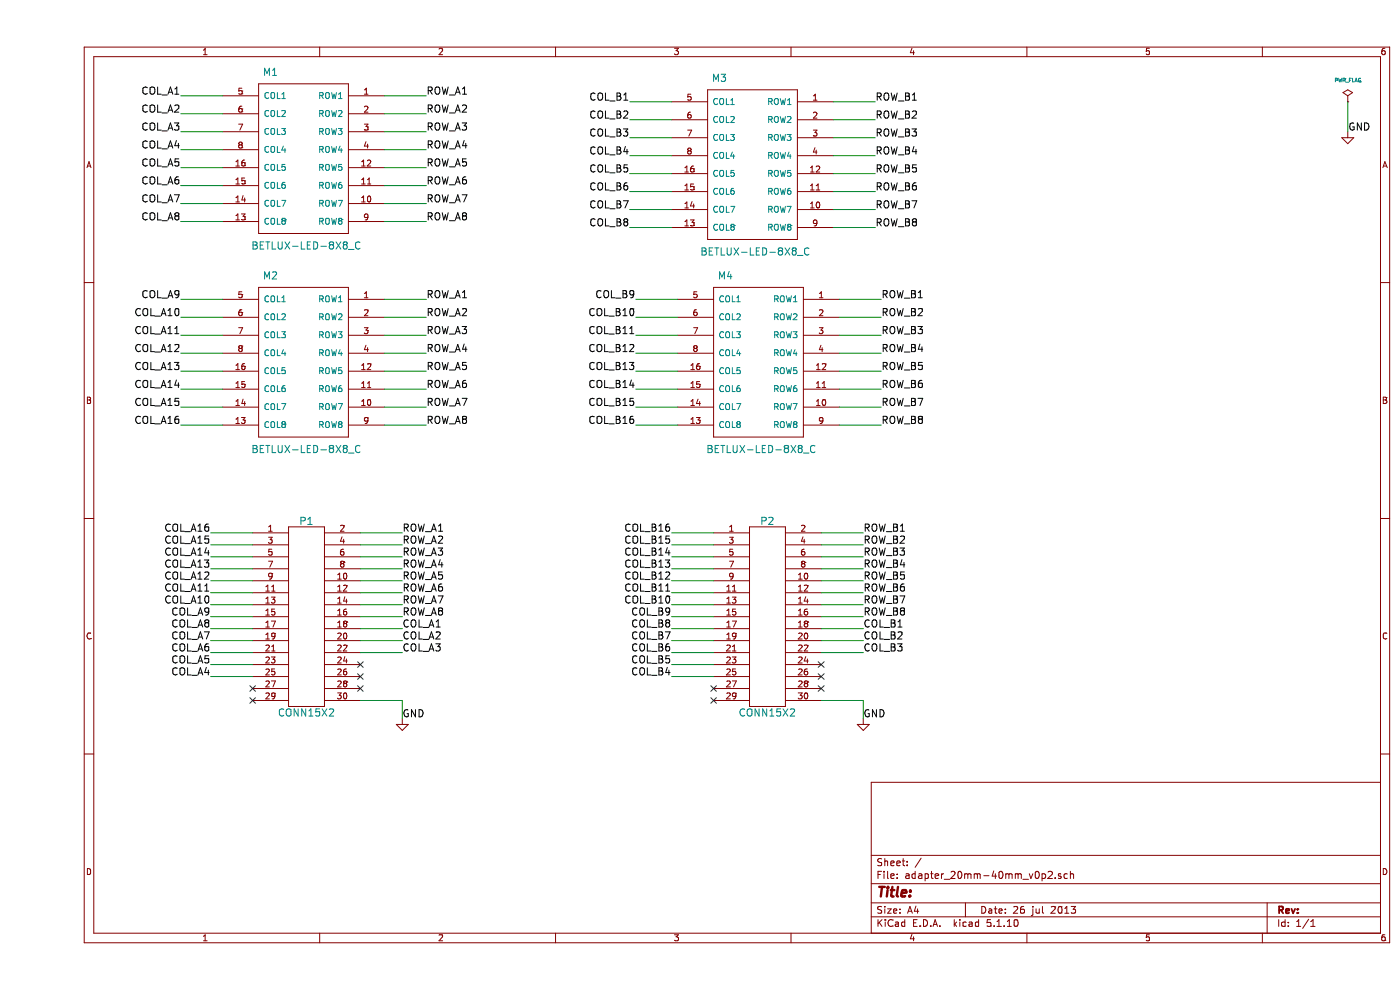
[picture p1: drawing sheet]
EESchema Schematic File Version 4
EELAYER 30 0
EELAYER END
$Descr A4 11693 8268
encoding utf-8
Sheet 1 1
Title ""
Date "26 jul 2013"
Rev ""
Comp ""
Comment1 ""
Comment2 ""
Comment3 ""
Comment4 ""
$EndDescr
Wire Wire Line
	6650 1750 7000 1750
Wire Wire Line
	6650 1450 7000 1450
Wire Wire Line
	6650 1150 7000 1150
Wire Wire Line
	6650 850  7000 850 
Wire Wire Line
	5300 1750 4950 1750
Wire Wire Line
	5300 1450 4950 1450
Wire Wire Line
	5300 1000 4950 1000
Wire Wire Line
	5300 1300 4950 1300
Wire Wire Line
	5300 1150 4950 1150
Wire Wire Line
	5300 850  4950 850 
Wire Wire Line
	5300 1600 4950 1600
Wire Wire Line
	5300 1900 4950 1900
Wire Wire Line
	6650 1000 7000 1000
Wire Wire Line
	6650 1300 7000 1300
Wire Wire Line
	6650 1600 7000 1600
Wire Wire Line
	6650 1900 7000 1900
Text Label 4950 850  2    60   ~ 0
COL_B1
Text Label 4950 1000 2    60   ~ 0
COL_B2
Text Label 4950 1150 2    60   ~ 0
COL_B3
Text Label 4950 1300 2    60   ~ 0
COL_B4
Text Label 4950 1450 2    60   ~ 0
COL_B5
Text Label 4950 1600 2    60   ~ 0
COL_B6
Text Label 4950 1750 2    60   ~ 0
COL_B7
Text Label 4950 1900 2    60   ~ 0
COL_B8
Text Label 7000 850  0    60   ~ 0
ROW_B1
Text Label 7000 1000 0    60   ~ 0
ROW_B2
Text Label 7000 1150 0    60   ~ 0
ROW_B3
Text Label 7000 1300 0    60   ~ 0
ROW_B4
Text Label 7000 1450 0    60   ~ 0
ROW_B5
Text Label 7000 1600 0    60   ~ 0
ROW_B6
Text Label 7000 1750 0    60   ~ 0
ROW_B7
Text Label 7000 1900 0    60   ~ 0
ROW_B8
Text Label 7050 3550 0    60   ~ 0
ROW_B8
Text Label 7050 3400 0    60   ~ 0
ROW_B7
Text Label 7050 3250 0    60   ~ 0
ROW_B6
Text Label 7050 3100 0    60   ~ 0
ROW_B5
Text Label 7050 2950 0    60   ~ 0
ROW_B4
Text Label 7050 2800 0    60   ~ 0
ROW_B3
Text Label 7050 2650 0    60   ~ 0
ROW_B2
Text Label 7050 2500 0    60   ~ 0
ROW_B1
Text Label 5000 3550 2    60   ~ 0
COL_B16
Text Label 5000 3400 2    60   ~ 0
COL_B15
Text Label 5000 3250 2    60   ~ 0
COL_B14
Text Label 5000 3100 2    60   ~ 0
COL_B13
Text Label 5000 2950 2    60   ~ 0
COL_B12
Text Label 5000 2800 2    60   ~ 0
COL_B11
Text Label 5000 2650 2    60   ~ 0
COL_B10
Text Label 5000 2500 2    60   ~ 0
COL_B9
Wire Wire Line
	6700 3550 7050 3550
Wire Wire Line
	6700 3250 7050 3250
Wire Wire Line
	6700 2950 7050 2950
Wire Wire Line
	6700 2650 7050 2650
Wire Wire Line
	5350 3550 5000 3550
Wire Wire Line
	5350 3250 5000 3250
Wire Wire Line
	5350 2500 5000 2500
Wire Wire Line
	5350 2800 5000 2800
Wire Wire Line
	5350 2950 5000 2950
Wire Wire Line
	5350 2650 5000 2650
Wire Wire Line
	5350 3100 5000 3100
Wire Wire Line
	5350 3400 5000 3400
Wire Wire Line
	6700 2500 7050 2500
Wire Wire Line
	6700 2800 7050 2800
Wire Wire Line
	6700 3100 7050 3100
Wire Wire Line
	6700 3400 7050 3400
Wire Wire Line
	2900 3400 3250 3400
Wire Wire Line
	2900 3100 3250 3100
Wire Wire Line
	2900 2800 3250 2800
Wire Wire Line
	2900 2500 3250 2500
Wire Wire Line
	1550 3400 1200 3400
Wire Wire Line
	1550 3100 1200 3100
Wire Wire Line
	1550 2650 1200 2650
Wire Wire Line
	1550 2950 1200 2950
Wire Wire Line
	1550 2800 1200 2800
Wire Wire Line
	1550 2500 1200 2500
Wire Wire Line
	1550 3250 1200 3250
Wire Wire Line
	1550 3550 1200 3550
Wire Wire Line
	2900 2650 3250 2650
Wire Wire Line
	2900 2950 3250 2950
Wire Wire Line
	2900 3250 3250 3250
Wire Wire Line
	2900 3550 3250 3550
Text Label 1200 2500 2    60   ~ 0
COL_A9
Text Label 1200 2650 2    60   ~ 0
COL_A10
Text Label 1200 2800 2    60   ~ 0
COL_A11
Text Label 1200 2950 2    60   ~ 0
COL_A12
Text Label 1200 3100 2    60   ~ 0
COL_A13
Text Label 1200 3250 2    60   ~ 0
COL_A14
Text Label 1200 3400 2    60   ~ 0
COL_A15
Text Label 1200 3550 2    60   ~ 0
COL_A16
Text Label 3250 2500 0    60   ~ 0
ROW_A1
Text Label 3250 2650 0    60   ~ 0
ROW_A2
Text Label 3250 2800 0    60   ~ 0
ROW_A3
Text Label 3250 2950 0    60   ~ 0
ROW_A4
Text Label 3250 3100 0    60   ~ 0
ROW_A5
Text Label 3250 3250 0    60   ~ 0
ROW_A6
Text Label 3250 3400 0    60   ~ 0
ROW_A7
Text Label 3250 3550 0    60   ~ 0
ROW_A8
Text Label 3250 1850 0    60   ~ 0
ROW_A8
Text Label 3250 1700 0    60   ~ 0
ROW_A7
Text Label 3250 1550 0    60   ~ 0
ROW_A6
Text Label 3250 1400 0    60   ~ 0
ROW_A5
Text Label 3250 1250 0    60   ~ 0
ROW_A4
Text Label 3250 1100 0    60   ~ 0
ROW_A3
Text Label 3250 950  0    60   ~ 0
ROW_A2
Text Label 3250 800  0    60   ~ 0
ROW_A1
Text Label 1200 1850 2    60   ~ 0
COL_A8
Text Label 1200 1700 2    60   ~ 0
COL_A7
Text Label 1200 1550 2    60   ~ 0
COL_A6
Text Label 1200 1400 2    60   ~ 0
COL_A5
Text Label 1200 1250 2    60   ~ 0
COL_A4
Text Label 1200 1100 2    60   ~ 0
COL_A3
Text Label 1200 950  2    60   ~ 0
COL_A2
Text Label 1200 800  2    60   ~ 0
COL_A1
Wire Wire Line
	2900 1850 3250 1850
Wire Wire Line
	2900 1550 3250 1550
Wire Wire Line
	2900 1250 3250 1250
Wire Wire Line
	2900 950  3250 950 
Wire Wire Line
	1550 1850 1200 1850
Wire Wire Line
	1550 1550 1200 1550
Wire Wire Line
	1550 800  1200 800 
Wire Wire Line
	1550 1100 1200 1100
Wire Wire Line
	1550 1250 1200 1250
Wire Wire Line
	1550 950  1200 950 
Wire Wire Line
	1550 1400 1200 1400
Wire Wire Line
	1550 1700 1200 1700
Wire Wire Line
	2900 800  3250 800 
Wire Wire Line
	2900 1100 3250 1100
Wire Wire Line
	2900 1400 3250 1400
Wire Wire Line
	2900 1700 3250 1700
Wire Wire Line
	1800 4550 1450 4550
Wire Wire Line
	1800 4750 1450 4750
Wire Wire Line
	1800 5050 1450 5050
Wire Wire Line
	1800 4850 1450 4850
Wire Wire Line
	1800 4950 1450 4950
Wire Wire Line
	1800 5150 1450 5150
Wire Wire Line
	1800 4650 1450 4650
Wire Wire Line
	1800 4450 1450 4450
Text Label 1450 5150 2    60   ~ 0
COL_A9
Text Label 1450 5050 2    60   ~ 0
COL_A10
Text Label 1450 4950 2    60   ~ 0
COL_A11
Text Label 1450 4850 2    60   ~ 0
COL_A12
Text Label 1450 4750 2    60   ~ 0
COL_A13
Text Label 1450 4650 2    60   ~ 0
COL_A14
Text Label 1450 4550 2    60   ~ 0
COL_A15
Text Label 1450 4450 2    60   ~ 0
COL_A16
Text Label 1450 5250 2    60   ~ 0
COL_A8
Text Label 1450 5350 2    60   ~ 0
COL_A7
Text Label 1450 5450 2    60   ~ 0
COL_A6
Text Label 1450 5550 2    60   ~ 0
COL_A5
Text Label 1450 5650 2    60   ~ 0
COL_A4
Text Label 3050 5450 0    60   ~ 0
COL_A3
Text Label 3050 5350 0    60   ~ 0
COL_A2
Text Label 3050 5250 0    60   ~ 0
COL_A1
Wire Wire Line
	1800 5250 1450 5250
Wire Wire Line
	1800 5450 1450 5450
Wire Wire Line
	2700 5250 3050 5250
Wire Wire Line
	2700 5450 3050 5450
Wire Wire Line
	1800 5650 1450 5650
Wire Wire Line
	2700 5350 3050 5350
Wire Wire Line
	1800 5550 1450 5550
Wire Wire Line
	1800 5350 1450 5350
Text Label 3050 5150 0    60   ~ 0
ROW_A8
Text Label 3050 5050 0    60   ~ 0
ROW_A7
Text Label 3050 4950 0    60   ~ 0
ROW_A6
Text Label 3050 4850 0    60   ~ 0
ROW_A5
Text Label 3050 4750 0    60   ~ 0
ROW_A4
Text Label 3050 4650 0    60   ~ 0
ROW_A3
Text Label 3050 4550 0    60   ~ 0
ROW_A2
Text Label 3050 4450 0    60   ~ 0
ROW_A1
Wire Wire Line
	2700 5150 3050 5150
Wire Wire Line
	2700 4950 3050 4950
Wire Wire Line
	2700 4750 3050 4750
Wire Wire Line
	2700 4550 3050 4550
Wire Wire Line
	2700 4450 3050 4450
Wire Wire Line
	2700 4650 3050 4650
Wire Wire Line
	2700 4850 3050 4850
Wire Wire Line
	2700 5050 3050 5050
Wire Wire Line
	5650 5350 5300 5350
Wire Wire Line
	5650 5550 5300 5550
Wire Wire Line
	6550 5350 6900 5350
Wire Wire Line
	5650 5650 5300 5650
Wire Wire Line
	6550 5450 6900 5450
Wire Wire Line
	6550 5250 6900 5250
Wire Wire Line
	5650 5450 5300 5450
Wire Wire Line
	5650 5250 5300 5250
Text Label 6900 5250 0    60   ~ 0
COL_B1
Text Label 6900 5350 0    60   ~ 0
COL_B2
Text Label 6900 5450 0    60   ~ 0
COL_B3
Text Label 5300 5650 2    60   ~ 0
COL_B4
Text Label 5300 5550 2    60   ~ 0
COL_B5
Text Label 5300 5450 2    60   ~ 0
COL_B6
Text Label 5300 5350 2    60   ~ 0
COL_B7
Text Label 5300 5250 2    60   ~ 0
COL_B8
Text Label 5300 4450 2    60   ~ 0
COL_B16
Text Label 5300 4550 2    60   ~ 0
COL_B15
Text Label 5300 4650 2    60   ~ 0
COL_B14
Text Label 5300 4750 2    60   ~ 0
COL_B13
Text Label 5300 4850 2    60   ~ 0
COL_B12
Text Label 5300 4950 2    60   ~ 0
COL_B11
Text Label 5300 5050 2    60   ~ 0
COL_B10
Text Label 5300 5150 2    60   ~ 0
COL_B9
Wire Wire Line
	5650 4450 5300 4450
Wire Wire Line
	5650 4650 5300 4650
Wire Wire Line
	5650 5150 5300 5150
Wire Wire Line
	5650 4950 5300 4950
Wire Wire Line
	5650 4850 5300 4850
Wire Wire Line
	5650 5050 5300 5050
Wire Wire Line
	5650 4750 5300 4750
Wire Wire Line
	5650 4550 5300 4550
Wire Wire Line
	6550 5050 6900 5050
Wire Wire Line
	6550 4850 6900 4850
Wire Wire Line
	6550 4650 6900 4650
Wire Wire Line
	6550 4450 6900 4450
Wire Wire Line
	6550 4550 6900 4550
Wire Wire Line
	6550 4750 6900 4750
Wire Wire Line
	6550 4950 6900 4950
Wire Wire Line
	6550 5150 6900 5150
Text Label 6900 4450 0    60   ~ 0
ROW_B1
Text Label 6900 4550 0    60   ~ 0
ROW_B2
Text Label 6900 4650 0    60   ~ 0
ROW_B3
Text Label 6900 4750 0    60   ~ 0
ROW_B4
Text Label 6900 4850 0    60   ~ 0
ROW_B5
Text Label 6900 4950 0    60   ~ 0
ROW_B6
Text Label 6900 5050 0    60   ~ 0
ROW_B7
Text Label 6900 5150 0    60   ~ 0
ROW_B8
$Comp
L adapter_20mm-40mm_v0p2:BETLUX-LED-8X8_C M1
U 1 1
P 2250 1300
F 0 "M1" H 1950 2000 60  0000 C CNN
F 1 "BETLUX-LED-8X8_C" H 2250 550 60  0000 C CNN
F 2 "" H 2250 1300 60  0000 C CNN
F 3 "" H 2250 1300 60  0000 C CNN
	1    2250 1300
	1    0    0    -1  
$EndComp
$Comp
L adapter_20mm-40mm_v0p2:BETLUX-LED-8X8_C M2
U 1 1
P 2250 3000
F 0 "M2" H 1950 3700 60  0000 C CNN
F 1 "BETLUX-LED-8X8_C" H 2250 2250 60  0000 C CNN
F 2 "" H 2250 3000 60  0000 C CNN
F 3 "" H 2250 3000 60  0000 C CNN
	1    2250 3000
	1    0    0    -1  
$EndComp
$Comp
L adapter_20mm-40mm_v0p2:BETLUX-LED-8X8_C M3
U 1 1
P 6000 1350
F 0 "M3" H 5700 2050 60  0000 C CNN
F 1 "BETLUX-LED-8X8_C" H 6000 600 60  0000 C CNN
F 2 "" H 6000 1350 60  0000 C CNN
F 3 "" H 6000 1350 60  0000 C CNN
	1    6000 1350
	1    0    0    -1  
$EndComp
$Comp
L adapter_20mm-40mm_v0p2:BETLUX-LED-8X8_C M4
U 1 1
P 6050 3000
F 0 "M4" H 5750 3700 60  0000 C CNN
F 1 "BETLUX-LED-8X8_C" H 6050 2250 60  0000 C CNN
F 2 "" H 6050 3000 60  0000 C CNN
F 3 "" H 6050 3000 60  0000 C CNN
	1    6050 3000
	1    0    0    -1  
$EndComp
$Comp
L adapter_20mm-40mm_v0p2:CONN15X2 P1
U 1 1
P 2250 5150
F 0 "P1" H 2250 5950 60  0000 C CNN
F 1 "CONN15X2" H 2250 4350 60  0000 C CNN
F 2 "" H 2600 4550 60  0000 C CNN
F 3 "" H 2600 4550 60  0000 C CNN
	1    2250 5150
	1    0    0    -1  
$EndComp
$Comp
L adapter_20mm-40mm_v0p2:CONN15X2 P2
U 1 1
P 6100 5150
F 0 "P2" H 6100 5950 60  0000 C CNN
F 1 "CONN15X2" H 6100 4350 60  0000 C CNN
F 2 "" H 6450 4550 60  0000 C CNN
F 3 "" H 6450 4550 60  0000 C CNN
	1    6100 5150
	1    0    0    -1  
$EndComp
NoConn ~ 1800 5750
NoConn ~ 1800 5850
NoConn ~ 2700 5750
NoConn ~ 2700 5650
NoConn ~ 2700 5550
NoConn ~ 5650 5750
NoConn ~ 5650 5850
NoConn ~ 6550 5750
NoConn ~ 6550 5650
NoConn ~ 6550 5550
Wire Wire Line
	2700 5850 3050 5850
Wire Wire Line
	3050 5850 3050 6000
Wire Wire Line
	6550 5850 6900 5850
Wire Wire Line
	6900 5850 6900 6000
$Comp
L power:GND #PWR?
U 1 1
P 3050 6000
F 0 "#PWR?" H 3050 6000 30  0001 C CNN
F 1 "GND" H 3050 5930 30  0001 C CNN
F 2 "" H 3050 6000 60  0000 C CNN
F 3 "" H 3050 6000 60  0000 C CNN
	1    3050 6000
	1    0    0    -1  
$EndComp
$Comp
L power:GND #PWR?
U 1 1
P 6900 6000
F 0 "#PWR?" H 6900 6000 30  0001 C CNN
F 1 "GND" H 6900 5930 30  0001 C CNN
F 2 "" H 6900 6000 60  0000 C CNN
F 3 "" H 6900 6000 60  0000 C CNN
	1    6900 6000
	1    0    0    -1  
$EndComp
$Comp
L power:PWR_FLAG #FLG?
U 1 1
P 10950 850
F 0 "#FLG?" H 10950 945 30  0001 C CNN
F 1 "PWR_FLAG" H 10950 1030 30  0000 C CNN
F 2 "" H 10950 850 60  0000 C CNN
F 3 "" H 10950 850 60  0000 C CNN
	1    10950 850 
	1    0    0    -1  
$EndComp
$Comp
L power:GND #PWR?
U 1 1
P 10950 1100
F 0 "#PWR?" H 10950 1100 30  0001 C CNN
F 1 "GND" H 10950 1030 30  0001 C CNN
F 2 "" H 10950 1100 60  0000 C CNN
F 3 "" H 10950 1100 60  0000 C CNN
	1    10950 1100
	1    0    0    -1  
$EndComp
Wire Wire Line
	10950 850  10950 1100
Text Label 10950 1100 0    60   ~ 0
GND
Text Label 6900 6000 0    60   ~ 0
GND
Text Label 3050 6000 0    60   ~ 0
GND
$EndSCHEMATC
